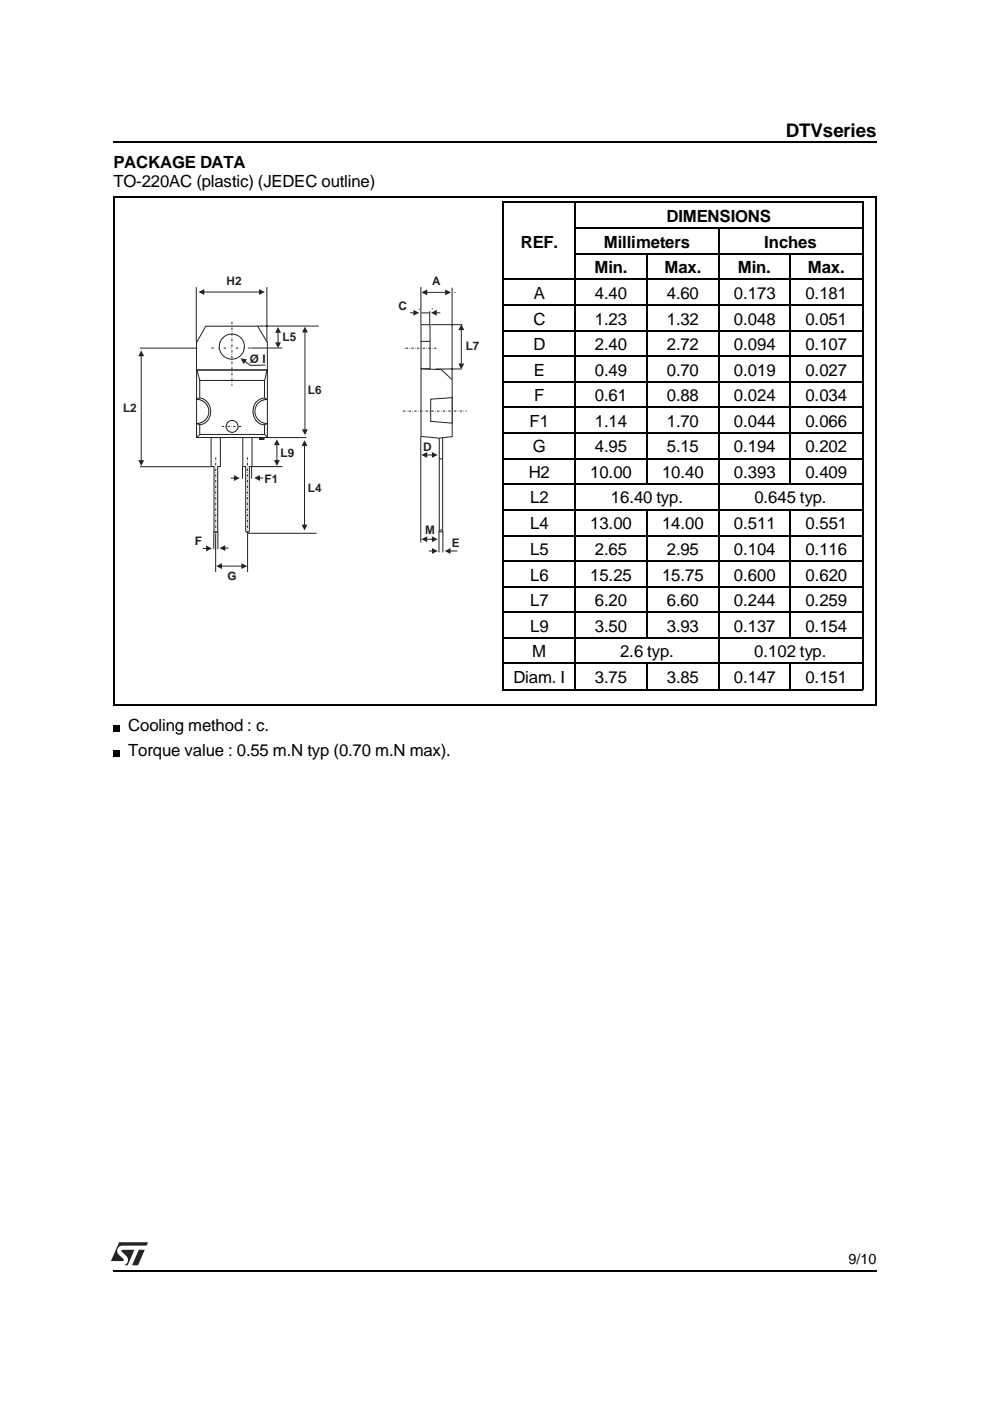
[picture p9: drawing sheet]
<svg xmlns="http://www.w3.org/2000/svg" width="210mm" height="297mm" viewBox="0 0 210 297" stroke-linecap="round" stroke-linejoin="round" font-family="sans-serif">
<g fill="#000">
<path d="M24 153.7h1.5v1.4h-1.5z" fill-rule="evenodd"/>
<path d="M24 159h1.5v1.4h-1.5z" fill-rule="evenodd"/>
</g>
<g fill="none" stroke="#000" stroke-width=".25">
<path d="M24 41.9h161.8M24.2 41.7v107.9M106.5 42.9h76.5M106.6 42.7v103.7M106.8 59.2h76.2M122 42.9v103.3M122 48.4h61M122 53.8h61M137.2 53.7v49.1M152.4 48.3v97.9M167.6 53.7v49.1M183 42.7v103.6h-76.5"/>
<path d="M185.8 41.7v107.9M106.8 64.6h76.2M106.8 70.1h76.2M106.8 75.6h76.2M106.8 81h76.2M106.8 86.4h76.2M106.8 91.8h76.2M106.8 97.2h76.2M106.8 102.6h76.2M106.8 108.1h76.2M106.8 113.6h76.2M106.8 119h76.2"/>
<path d="M137.2 108.1v27.3M167.6 108.1v27.3M106.8 124.4h76.2M106.8 129.8h76.2M106.8 135.2h76.2M24 149.5h161.8M106.8 140.7h76.2M137.2 140.6v5.6M167.6 140.6v5.6"/>
</g>
<g fill="#fff" stroke="#231f20" stroke-width=".21">
<path d="M43.6 69.2h11l2.1 3.4v5.9h-15v-5.9zM46.5 73.5a2.67 2.67 0 0 1 5.3 0 2.67 2.67 0 0 1-5.3 0z" fill-rule="evenodd"/>
<path d="M89.3 68.8h1.9v9.4h-1.9z" fill-rule="evenodd"/>
<path d="M93.1 92.7h.8v20.1h-.8z" fill-rule="evenodd"/>
</g>
<path d="M88.8 65.6h.1M89.2 78.2h2M91.5 65.5h.1M96.4 62h.1M44.8 92.8h2.1" fill="none" stroke="#131c1e" stroke-width=".21"/>
<path d="M90.5 62h3.9" fill="none" stroke="#231f20" stroke-width=".21"/>
<g fill="#231f20">
<path d="M89.3 62l1.3-.6v1.2z"/>
<path d="M94.4 61.4l1.2 .6-1.2 .6z"/>
</g>
<path d="M89.2 60.8v7.9M91.1 66v2.7M91.3 68.8h6.8M92.3 78.2h5.6M95.9 61v19.4M89.2 92.6v22.4M90.5 96.5h1.1M93.1 112.7v4.4M93.9 112.7v4.4" fill="none" stroke="#231f20" stroke-width=".21"/>
<g fill="#231f20">
<path d="M89.3 96.5l1.3-.7v1.3z"/>
<path d="M91.6 95.8l1.2 .7-1.2 .6z"/>
</g>
<path d="M90.5 114.3h1.1" fill="none" stroke="#231f20" stroke-width=".21"/>
<g fill="#231f20">
<path d="M89.3 114.3l1.3-.6v1.2z"/>
<path d="M91.6 113.7l1.2 .6-1.2 .6z"/>
</g>
<path d="M93.2 97.3h.6M95.5 116.8h1.5" fill="none" stroke="#231f20" stroke-width=".21"/>
<path d="M94.3 116.8l1.2-.6v1.2z" fill="#231f20"/>
<path d="M90.9 116.8h.8" fill="none" stroke="#231f20" stroke-width=".21"/>
<path d="M91.6 116.2l1.2 .6-1.2 .6z" fill="#231f20"/>
<path d="M89.2 72.4h2M93.1 112.4h.7" fill="none" stroke="#231f20" stroke-width=".21"/>
<g fill="#fff" stroke="#231f20" stroke-width=".21">
<path d="M89.3 78.2l4.3 .2 2.3 2.1v12.1l-2.8 .3-3.8-.4z" fill-rule="evenodd"/>
<path d="M91.3 84.6l4.5-.3v5.4l-4.5-.4z" fill-rule="evenodd"/>
</g>
<path d="M41.7 78.4h15v14.4h-15zM42.4 80.7h13.7v4a2.5 2.5 0 0 0-2.3 1.8 2.5 2.5 0 0 0 .9 2.8l1.4 .7v2.1h-13.7v-2.3a2.6 2.6 0 0 0 2-2.6 2.6 2.6 0 0 0-2-2.5z" fill="none" stroke="#231f20" stroke-width=".21"/>
<g fill="#fff" stroke="#231f20" stroke-width=".21">
<path d="M41.7 84.7a1.72 1.72 0 0 1 2.4 .8 2.89 2.89 0 0 1-1.8 4.6l-.6-.3a2.56 2.56 0 0 0 2.6-2.6 2.56 2.56 0 0 0-2.6-2.5z" fill-rule="evenodd"/>
<path d="M54.5 85.1l1-.6 .6-.1 .5 .3a2.56 2.56 0 0 0-2.6 2.5 2.56 2.56 0 0 0 2.6 2.6 1.79 1.79 0 0 1-2.4-.8 3.2 3.2 0 0 1 .3-3.9z" fill-rule="evenodd"/>
</g>
<g fill="none" stroke="#231f20" stroke-width=".21">
<path d="M29.7 73.8h12.1M41.6 60.9v11.7M41.8 78.5l.5 2.1M43.2 61.9h11.8M53.3 73.8h6.5M54.6 69.1h13M56.6 60.9v11.7M56.6 78.4l-.5 2.2M29.7 99h15.1M42.3 92.2l-.6 .5M44.8 92.8h1.9v6.1h-.5v13.7l-.4 .4-.4-.4v-13.7h-.6zM51.5 92.8h1.9v6.1h-.5v13.7l-.4 .4-.4-.4v-13.7h-.6z"/>
<path d="M53.3 98.9h6.6M56.1 92.1l.6 .6M56.7 92.8h8.3M45.3 112.6v3.8M46.2 112.6v3.8M52.5 113.1h14.6"/>
<circle cx="49.2" cy="90.4" r="1.26"/>
</g>
<path d="M49.2 68.3v13.5M45.7 97v16M47 90.4h4.4M52.5 97v16" fill="none" stroke="#231f20" stroke-width=".21" stroke-dasharray=".5 .3 .1 .3" stroke-linecap="butt"/>
<path d="M44.8 73.8h8.8" fill="none" stroke="#231f20" stroke-width=".21" stroke-dasharray=".5 1 .1 1" stroke-linecap="butt"/>
<path d="M55 92.8h1v.4h-1z" fill-rule="evenodd" fill="#231f20" stroke="#231f20" stroke-width=".21"/>
<g fill="#231f20">
<path d="M42.1 61.9l1.2-.6v1.2z"/>
<path d="M54.9 61.3l1.2 .6-1.2 .6z"/>
</g>
<path d="M64.7 70.4v20.7" fill="none" stroke="#231f20" stroke-width=".21"/>
<g fill="#231f20">
<path d="M64 91h1.3l-.6 1.3z"/>
<path d="M64.7 69.3l.6 1.2h-1.3z"/>
</g>
<path d="M64.6 94.5v16.8" fill="none" stroke="#231f20" stroke-width=".21"/>
<g fill="#231f20">
<path d="M64.6 93.3l.6 1.3h-1.2z"/>
<path d="M64 111.2h1.2l-.6 1.3z"/>
</g>
<path d="M58.7 94.3v3.3" fill="none" stroke="#231f20" stroke-width=".21"/>
<g fill="#231f20">
<path d="M58.7 93.1l.6 1.3h-1.2z"/>
<path d="M58.1 97.5h1.2l-.6 1.3z"/>
</g>
<path d="M47 120h4.2" fill="none" stroke="#231f20" stroke-width=".21"/>
<g fill="#231f20">
<path d="M45.8 120l1.3-.6v1.2z"/>
<path d="M51.2 119.4l1.2 .6-1.2 .6z"/>
</g>
<path d="M29.9 75.5v22.1" fill="none" stroke="#231f20" stroke-width=".21"/>
<g fill="#231f20">
<path d="M29.9 74.3l.7 1.2h-1.3z"/>
<path d="M29.3 97.6h1.3l-.7 1.2z"/>
</g>
<path d="M59 70.5v2.2" fill="none" stroke="#231f20" stroke-width=".21"/>
<g fill="#231f20">
<path d="M59 69.3l.6 1.3h-1.3z"/>
<path d="M58.3 72.6h1.3l-.6 1.2z"/>
</g>
<path d="M43 116.3h.8" fill="none" stroke="#231f20" stroke-width=".21"/>
<path d="M43.7 115.7l1.2 .6-1.2 .6z" fill="#231f20"/>
<path d="M48.9 101.4h.8" fill="none" stroke="#231f20" stroke-width=".21"/>
<path d="M49.6 100.8l1.2 .6-1.2 .6z" fill="#231f20"/>
<path d="M47.7 116.2h.8" fill="none" stroke="#231f20" stroke-width=".21"/>
<path d="M46.5 116.2l1.3-.6v1.2z" fill="#231f20"/>
<path d="M55.1 101.3h.7" fill="none" stroke="#231f20" stroke-width=".21"/>
<path d="M53.9 101.3l1.2-.6v1.3z" fill="#231f20"/>
<path d="M92.5 73.8h-6.9M85.4 87.2h13.5" fill="none" stroke="#231f20" stroke-width=".21" stroke-dasharray=".5 .3 .1 .3" stroke-linecap="butt"/>
<path d="M89.3 66.3h1.7M97.8 69.9v7.2" fill="none" stroke="#231f20" stroke-width=".21"/>
<g fill="#231f20">
<path d="M97.8 68.8l.6 1.2h-1.2z"/>
<path d="M97.2 77.1h1.2l-.6 1.2z"/>
</g>
<path d="M86.9 66.3h.8" fill="none" stroke="#231f20" stroke-width=".21"/>
<path d="M87.7 65.7l1.2 .6-1.2 .6z" fill="#231f20"/>
<path d="M92.5 66.3h.8" fill="none" stroke="#231f20" stroke-width=".21"/>
<path d="M91.4 66.3l1.2-.6v1.2z" fill="#231f20"/>
<path d="M52 76.7l1.1 .8 3.2-.1" fill="none" stroke="#231f20" stroke-width=".21"/>
<path d="M51 76l1.4 .2-.8 1z" fill="#231f20"/>
<path d="M51.4 99v2.5M53.3 99v2.5M45.7 113.2v8.1M52.5 113.2v8.1" fill="none" stroke="#231f20" stroke-width=".21"/>
<path d="M24 269.5h161.8" fill="none" stroke="#000" stroke-width=".25"/>
<g fill="#231f20">
<path d="M29.4 265h1.3l-1.4 3.3h-1.3z" fill-rule="evenodd"/>
<path d="M25.3 263.4h6.1l-.3 .7h-5.1a1.11 1.11 0 0 0-1.1 .7 1.11 1.11 0 0 0 .3 1.2l1 1v.3l-2.7 .1z" fill-rule="evenodd"/>
<path d="M25.8 265h2.7l-1.4 3.3-.7-.1a1.16 1.16 0 0 0 .4-1.8l-1-1z" fill-rule="evenodd"/>
</g>
<path d="M24 30.2h161.9" fill="none" stroke="#000" stroke-width=".25"/>
<text font-size="4" x="166.6" y="29.1">DTVseries</text>
<g font-size="3.6">
<text x="24" y="35.7">PACKAGE DATA</text>
<text x="24" y="39.6">TO-220AC (plastic) (JEDEC outline)</text>
<text x="141.3" y="47.1">DIMENSIONS</text>
<text x="110.4" y="52.5">REF.</text>
<text x="128" y="52.5">Millimeters</text>
<text x="162.1" y="52.5">Inches</text>
<text x="126.1" y="57.9">Min.</text>
<text x="140.9" y="57.9">Max.</text>
<text x="156.5" y="57.9">Min.</text>
<text x="171.3" y="57.9">Max.</text>
<text x="113.2" y="63.3">A</text>
<text x="126.2" y="63.3">4.40</text>
<text x="141.4" y="63.3">4.60</text>
<text x="155.6" y="63.3">0.173</text>
<text x="170.8" y="63.3">0.181</text>
<text x="113.1" y="68.8">C</text>
<text x="126.2" y="68.8">1.23</text>
<text x="141.4" y="68.8">1.32</text>
<text x="155.6" y="68.8">0.048</text>
<text x="170.8" y="68.8">0.051</text>
<text x="113.1" y="74.2">D</text>
<text x="126.2" y="74.2">2.40</text>
<text x="141.4" y="74.2">2.72</text>
<text x="155.6" y="74.2">0.094</text>
<text x="170.8" y="74.2">0.107</text>
<text x="113.2" y="79.7">E</text>
<text x="126.2" y="79.7">0.49</text>
<text x="141.4" y="79.7">0.70</text>
<text x="155.6" y="79.7">0.019</text>
<text x="170.8" y="79.7">0.027</text>
<text x="113.3" y="85.1">F</text>
<text x="126.2" y="85.1">0.61</text>
<text x="141.4" y="85.1">0.88</text>
<text x="155.6" y="85.1">0.024</text>
<text x="170.8" y="85.1">0.034</text>
<text x="112.3" y="90.5">F1</text>
<text x="112.9" y="95.9">G</text>
<text x="126.1" y="95.9">4.95</text>
<text x="126.2" y="90.5">1.14</text>
<text x="141.4" y="95.9">5.15</text>
<text x="141.4" y="90.5">1.70</text>
<text x="155.6" y="95.9">0.194</text>
<text x="155.6" y="90.5">0.044</text>
<text x="170.8" y="95.9">0.202</text>
<text x="170.8" y="90.5">0.066</text>
<text x="112.1" y="101.3">H2</text>
<text x="125.1" y="101.3">10.00</text>
<text x="140.4" y="101.3">10.40</text>
<text x="155.6" y="101.3">0.393</text>
<text x="170.8" y="101.3">0.409</text>
<text x="112.4" y="106.7">L2</text>
<text x="129.5" y="106.7">16.40 typ.</text>
<text x="159.9" y="106.7">0.645 typ.</text>
<text x="112.4" y="112.3">L4</text>
<text x="125.1" y="112.3">13.00</text>
<text x="140.4" y="112.3">14.00</text>
<text x="155.6" y="112.3">0.511</text>
<text x="170.8" y="112.3">0.551</text>
<text x="112.4" y="117.7">L5</text>
<text x="126.1" y="117.7">2.65</text>
<text x="141.4" y="117.7">2.95</text>
<text x="155.6" y="117.7">0.104</text>
<text x="170.8" y="117.7">0.116</text>
<text x="112.4" y="123.1">L6</text>
<text x="125.1" y="123.1">15.25</text>
<text x="140.4" y="123.1">15.75</text>
<text x="155.6" y="123.1">0.600</text>
<text x="170.8" y="123.1">0.620</text>
<text x="112.4" y="128.5">L7</text>
<text x="126.1" y="128.5">6.20</text>
<text x="141.4" y="128.5">6.60</text>
<text x="155.6" y="128.5">0.244</text>
<text x="170.8" y="128.5">0.259</text>
<text x="112.4" y="133.9">L9</text>
<text x="126.1" y="133.9">3.50</text>
<text x="141.4" y="133.9">3.93</text>
<text x="155.6" y="133.9">0.137</text>
<text x="170.8" y="133.9">0.154</text>
<text x="112.9" y="139.4">M</text>
<text x="131.5" y="139.4">2.6 typ.</text>
<text x="159.9" y="139.4">0.102 typ.</text>
<text x="108.9" y="144.8">Diam. I</text>
<text x="126.2" y="144.8">3.75</text>
<text x="141.4" y="144.8">3.85</text>
<text x="155.6" y="144.8">0.147</text>
<text x="170.8" y="144.8">0.151</text>
<text x="27.2" y="154.9">Cooling method : c.</text>
<text x="27.2" y="160.3">Torque value : 0.55 m.N typ (0.70 m.N max).</text>
</g>
<text font-size="3" x="179.9" y="268.1">9/10</text>
<g font-size="2.5" fill="#231f20">
<text x="48" y="60.5">H2</text>
<text x="84.5" y="65.7">C</text>
<text x="91.6" y="60.4">A</text>
<text x="53" y="77">Ø I</text>
<text x="59.9" y="72.3">L5</text>
<text x="98.7" y="74.2">L7</text>
<text x="65.3" y="83.5">L6</text>
<text x="26.1" y="87.4">L2</text>
<text x="89.7" y="95.5">D</text>
<text x="59.5" y="96.8">L9</text>
<text x="56.1" y="102.3">F1</text>
<text x="65.3" y="104.3">L4</text>
<text x="90.1" y="113.3">M</text>
<text x="41.3" y="115.5">F</text>
<text x="95.8" y="116">E</text>
<text x="48.2" y="123">G</text>
</g>
</svg>
